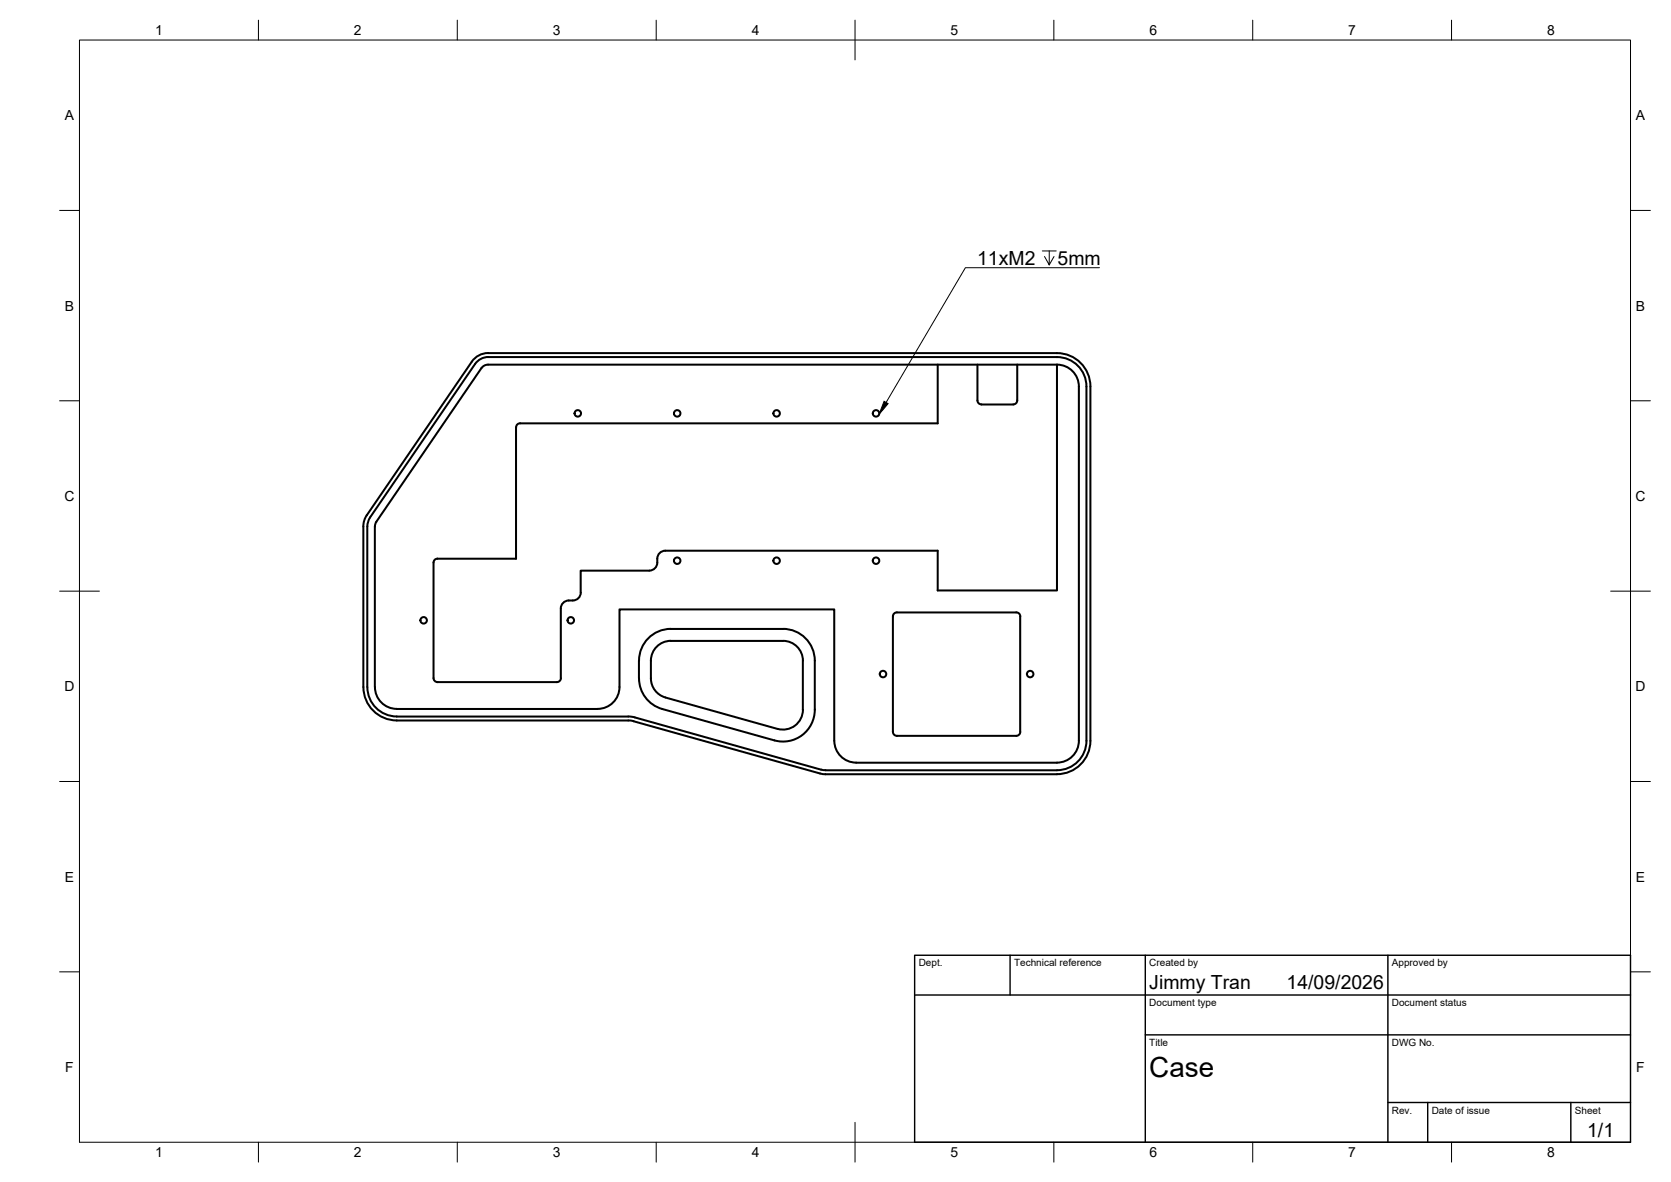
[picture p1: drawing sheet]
<svg xmlns="http://www.w3.org/2000/svg" width="420mm" height="297mm" viewBox="0 0 420 297" stroke-linecap="round" stroke-linejoin="round" font-family="sans-serif">
<!-- layer: Visible -->
<g fill="none" stroke="#000" stroke-width=".51">
<path d="M122.7 88.7h143.1a8.4 8.4 0 0 1 8.4 8.4v89.1M122.8 88.7a5 5 0 0 0-4.2 2.2l-26.4 38.6M235.8 91.6v14.8h-105a1.01 1.01 0 0 0-1 1v33h-19.8M245.8 91.6v9a1.01 1.01 0 0 0 1 1h8a1.04 1.04 0 0 0 1-1v-9M265.8 91.6v56.8h-30v-10h-68.5a2 2 0 0 0-2 2M265.8 91.6l-143.5 .1-.7 .3-.5 .5-26.5 38.6-.3 1.2M265.8 91.6a5.5 5.5 0 0 1 5.5 5.5v89.1M91.4 132.3v40.4M92.2 129.5l-.6 1.3-.2 1.5M92.4 132.3v40.4a7.4 7.4 0 0 0 7.4 7.4M93 130l26.5-38.5 .7-.9 1.5-.7 1-.2h143.1a7.4 7.4 0 0 1 7.4 7.4v89.1M93.1 130l-.5 .9-.2 1.4"/>
<path d="M94.3 132.3v40.4M110 140.4a1.01 1.01 0 0 0-1 1v29a1.01 1.01 0 0 0 1 1h30M141 152.9v17.5M165.3 140.4a2.27 2.27 0 0 1-2 3h-17.3v5.5a1.96 1.96 0 0 1-2 2 2.28 2.28 0 0 0-3 2M225.5 153.9h30a1.01 1.01 0 0 1 1 1v29a.97 .97 0 0 1-1 1h-30M225.5 153.9a1.01 1.01 0 0 0-1 1v29a1.01 1.01 0 0 0 1 1M91.4 172.7a8.4 8.4 0 0 0 8.4 8.4h58.9l47.5 13.3M94.3 172.7a5.5 5.5 0 0 0 5.5 5.4l50.5 .1M141 170.4a1.01 1.01 0 0 1-1 1M150.3 178.1a5.5 5.5 0 0 0 5.5-5.4v-19.6h54v33.1M163 160.4a7.8 7.8 0 0 1 5.7-2.3l28.2-.1a8 8 0 0 1 8 8v12.3a8 8 0 0 1-10.2 7.8l-28.2-7.9a8.1 8.1 0 0 1-5.8-7.7 15.3 15.3 0 0 1 .6-7.6l.5-.9zM167.3 175.3l28.2 7.9"/>
<path d="M201.9 166.1v12.3M201.9 166a5 5 0 0 0-5-4.9l-28.2-.1a5 5 0 0 0-5 5.1v4.4a5 5 0 0 0 3.6 4.8M201.9 178.3a5 5 0 0 1-6.4 4.9M99.8 180.1h58.2M158 180.1l1.6 .2 47.4 13.2 58.8 .1a7.4 7.4 0 0 0 7.4-7.4M209.8 186.2a5.5 5.5 0 0 0 5.5 5.5M271.3 186.2a5.5 5.5 0 0 1-5.5 5.5h-50.5M274.2 186.2a8.4 8.4 0 0 1-8.4 8.3l-58.2 .1-1.4-.2"/>
<circle cx="145.3" cy="103.9" r=".81"/>
<circle cx="170.3" cy="103.9" r=".81"/>
<circle cx="195.3" cy="103.9" r=".81"/>
<circle cx="220.3" cy="103.9" r=".81"/>
<circle cx="106.5" cy="155.9" r=".81"/>
<circle cx="143.5" cy="155.9" r=".81"/>
<circle cx="170.3" cy="140.9" r=".81"/>
<circle cx="195.3" cy="140.9" r=".81"/>
<circle cx="220.3" cy="140.9" r=".81"/>
<circle cx="222" cy="169.4" r=".81"/>
<circle cx="259" cy="169.4" r=".81"/>
</g>
<!-- layer: BORDER -->
<g fill="none" stroke="#000" stroke-width=".25">
<path d="M20 10.1h390v276.9h-390zM65 5.1v5M115 5.1v5M165 5.1v5M215 5.1v10M265 5.1v5M315 5.1v5M365 5.1v5M15 52.9h5M410 52.9h5M15 100.7h5M410 100.7h5"/>
<path d="M15 148.6h10M405 148.6h10M15 196.4h5M410 196.4h5M15 244.2h5M410 244.2h5M65 287v5M115 287v5M165 287v5M215 282.1v9.9M265 287v5M315 287v5"/>
<path d="M365 287v5"/>
</g>
<!-- layer: TITLEBLOCK -->
<path d="M230 240.1h180v46.9h-180zM230 250h180M254 240.1v9.9M288 240.1v46.9M349 240.1v46.9M288 260.1h122M349 277.1h61M359 277.1v9.9M395 277.1v9.9" fill="none" stroke="#000" stroke-width=".36"/>
<!-- layer: Hole Notes -->
<path d="M262.1 63.1h3.5M263.8 63.1v3.5l-1.2-2.1M265 64.5l-1.2 2.1M276.5 67.3h-33.8l-19.9 33.8" fill="none" stroke="#000" stroke-width=".25"/>
<path d="M222.3 100.8l1 .6-2.3 2.7z" fill="#000" stroke="#000" stroke-width=".25"/>
<text font-size="7" x="289" y="270.6">Case</text>
<g font-size="4.9">
<text x="245.7" y="66.6">11xM2</text>
<text x="265.9" y="66.6">5mm</text>
<text x="289" y="248.5">Jimmy Tran</text>
<text x="323.5" y="248.5">14/09/2026</text>
<text x="399.1" y="285.7">1/1</text>
</g>
<g font-size="3.5">
<text x="39" y="8.8">1</text>
<text x="89" y="8.8">2</text>
<text x="139" y="8.8">3</text>
<text x="189" y="8.8">4</text>
<text x="239" y="8.8">5</text>
<text x="289" y="8.8">6</text>
<text x="339" y="8.8">7</text>
<text x="389" y="8.8">8</text>
<text x="16.3" y="30.2">A</text>
<text x="411.3" y="30.2">A</text>
<text x="16.3" y="78">B</text>
<text x="411.3" y="78">B</text>
<text x="16.2" y="125.9">C</text>
<text x="411.2" y="125.9">C</text>
<text x="16.2" y="173.7">D</text>
<text x="411.2" y="173.7">D</text>
<text x="16.3" y="221.6">E</text>
<text x="411.3" y="221.6">E</text>
<text x="16.4" y="269.4">F</text>
<text x="411.4" y="269.4">F</text>
<text x="39" y="290.8">1</text>
<text x="89" y="290.8">2</text>
<text x="139" y="290.8">3</text>
<text x="189" y="290.8">4</text>
<text x="239" y="290.8">5</text>
<text x="289" y="290.8">6</text>
<text x="339" y="290.8">7</text>
<text x="389" y="290.8">8</text>
</g>
<g font-size="2.5">
<text x="231" y="242.9">Dept.</text>
<text x="255" y="242.9">Technical reference</text>
<text x="289" y="242.9">Created by</text>
<text x="350" y="242.9">Approved by</text>
<text x="289" y="252.8">Document type</text>
<text x="350" y="252.8">Document status</text>
<text x="289" y="262.9">Title</text>
<text x="350" y="262.9">DWG No.</text>
<text x="350" y="279.9">Rev.</text>
<text x="360" y="279.9">Date of issue</text>
<text x="396" y="279.9">Sheet</text>
</g>
</svg>
